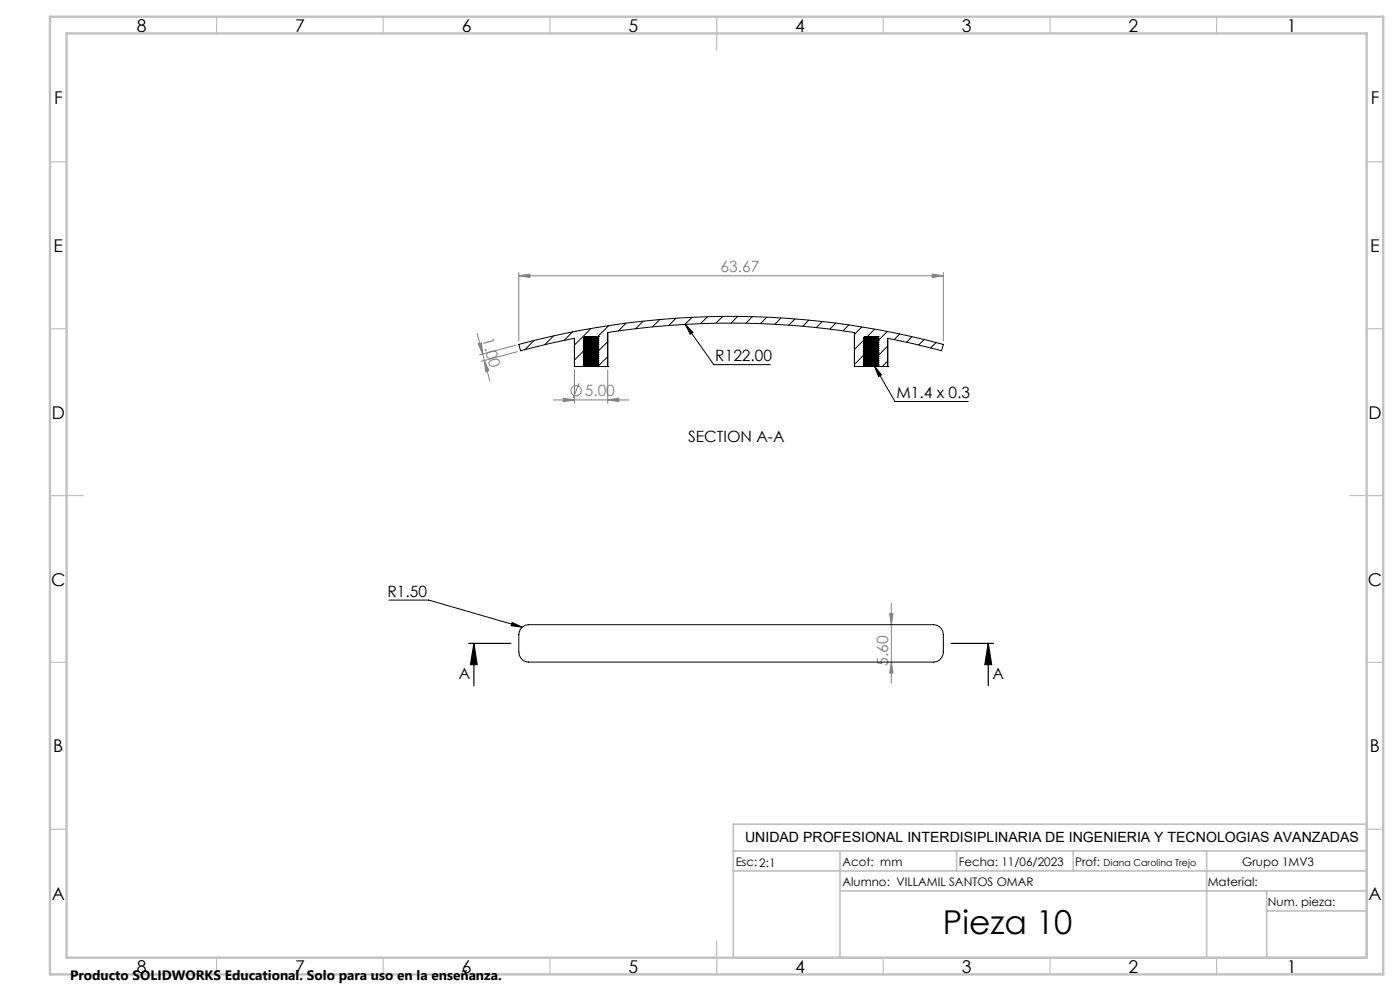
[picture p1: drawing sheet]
<svg xmlns="http://www.w3.org/2000/svg" width="420mm" height="297mm" viewBox="0 0 420 297" stroke-linecap="round" stroke-linejoin="round" font-family="sans-serif">
<g fill="none" stroke="#808080" stroke-width=".3">
<path d="M143.2 100l1.6 6.1M155.6 82.7l3.4-.5v1zM155.6 81.7v20.5M155.6 82.7h127.4M279.7 82.2l3.3 .5-3.3 .5zM283 81.7v20.5M143.4 103l1-.2 .4 3.3zM144.8 106.1l.5 2M145.3 108.1l1.3 3-.9 .3zM145.3 108.1l1.7 6.1M154.7 103.5l-10.9 2.9M155.2 105.4l-10.8 2.9"/>
<path d="M166 119.9h22.7M169 119.3l3.3 .6-3.3 .5zM172.3 110.9v10M173.7 114.9l-1.8 4.4M182.3 119.9l3.3-.6v1.1zM182.3 110.9v10M266.9 183.9h1l-.5 3.3zM267.4 198.4l.5 3.3h-1zM267.4 180.9v23.9"/>
<circle cx="172.9" cy="117.1" r="1.55"/>
</g>
<path d="M205.6 97.2l2.3 2.4-.8 .6zM205.6 97.2l8.5 12.1h17M262.4 109.7l2 2.7-.8 .5zM262.4 109.7l6.1 10.6h21.9M116.7 179.8h11.9l28.1 8.2M153.6 186.5l3.1 1.5-3.3-.5z" fill="none" stroke="#000" stroke-width=".3"/>
<path d="M140.6 192.8h12.7M142.2 192.8l1 6.4h-2.1zM142.2 192.8v12.7M285.4 192.8h12.7M296.5 192.8l1 6.4h-2zM296.5 192.8v12.7" fill="none" stroke="#000" stroke-width=".35"/>
<g fill="none" stroke="#c0c0c0" stroke-width=".35">
<path d="M65 5v5M115 5v5M165 5v5M215 5v10M265 5v5M315 5v5M365 5v5M15 48.5h5M410 48.5h5M15 98.5h5M410 98.5h5M15 148.5h10"/>
<path d="M405 148.5h10M15 198.5h5M410 198.5h5M15 248.5h5M410 248.5h5M65 287v5M115 287v5M165 287v5M215 282v10M265 287v5M315 287v5M365 287v5"/>
</g>
<path d="M220 247h190v40h-190zM220 255h190M252 255v32M287 255v6M322 255v6M362 255v32M220 261h190M252 267h158M380 273h30M380 267v20" fill="none" stroke="#c0c0c0" stroke-width=".5"/>
<path d="M15 5h400v287h-400zM20 10h390v277h-390z" fill="none" stroke="#c0c0c0" stroke-width=".7"/>
<g fill="#000">
<path d="M153.6 186.5l3.1 1.5-3.3-.5zM262.4 109.7l2 2.7-.8 .5zM205.6 97.2l2.3 2.4-.8 .6z"/>
<path d="M296.5 192.8l1 6.4h-2zM142.2 192.8l1 6.4h-2.1z"/>
</g>
<g fill="#808080">
<path d="M145.3 108.1l1.3 3-.9 .3zM143.4 103l1-.2 .4 3.3z"/>
<path d="M169 119.3l3.3 .6-3.3 .5zM182.3 119.9l3.3-.6v1.1z"/>
<path d="M155.6 82.7l3.4-.5v1zM279.7 82.2l3.3 .5-3.3 .5z"/>
<path d="M266.9 183.9h1l-.5 3.3zM267.4 198.4l.5 3.3h-1z"/>
</g>
<g fill="none" stroke="#000" stroke-width=".3">
<path d="M171.8 99.4l-2.6 2.6M177.3 98.5l-5 4.9M182.6 97.6l-3.2 3.3M187.9 96.8l-2.4 2.4M193 96.2l-2.3 2.3M197.9 95.7l-2.2 2.3M202.8 95.4l-2.2 2.1M207.6 95.1l-2.1 2.1M212.2 94.9l-2.1 2.1M216.8 94.8l-2 2.1M221.3 94.8l-2 2M225.7 94.9l-1.9 2"/>
<path d="M230 95.1l-1.9 1.9M234.3 95.3l-1.9 1.9M238.5 95.6l-1.9 1.8M242.7 96l-1.9 1.8M246.7 96.3l-1.8 1.9M250.7 96.8l-1.7 1.8M254.7 97.4l-1.8 1.8M258.6 98l-2.3 2.2M262.4 98.6l-2.2 2.3M266.2 99.3l-2.7 2.7M160.2 102l-2.7 2.8M166.1 100.6l-2.7 2.7"/>
<path d="M172.3 109.9h.1M172.3 109.9v-8.5l-16.1 3.7-.6-1.9a245.3 245.3 0 0 1 127.4 0l-.5 1.9-16.2-3.7v8.5M172.3 109.9h2.7M175 109l4.6 .3M175 108.4l4.6 .3M175 104.2l4.6 .3M175 103.6l4.6 .3M175 104.8l4.6 .3M175 107.8l4.6 .3M175 106.6l4.6 .3M175 107.2l4.6 .3M175 106l4.6 .3"/>
<path d="M175 105.4l4.6 .3M175 103l4.6 .3M175 101.2l4.6 .3M175 101.8l4.6 .3M175 102.4l4.6 .3M175 108.4l.3 .4M175 107.8l.3 .4M175 106l.3 .4M175 104.2l.3 .4M175 103.6l.3 .4M175 103l.3 .4M175 105.4l.3 .4"/>
<path d="M175 104.8l.3 .4M175 107.2l.3 .4M175 106.6l.3 .4M175 102.4l.3 .4M175 101.8l.3 .4M175 101.2l.3 .4M175 109l.3 .2M175 109.6l4.6 .3M175 109.9h4.6M175 101.2h.1M175 101.8h.1M175 102.4h.1"/>
<path d="M175 103h.1M175 103.6h.1M175 104.2h.1M175 104.8h.1M175 105.4h.1M175 106h.1M175 106.6h.1M175 107.2h.1M175 107.8h.1M175 108.4h.1M175 109h.1M175 109.6v.3"/>
<path d="M175 109.7l-.2 .2M175 109l4.6 .3-.3 .2M175.3 105l-3 2.9M175.3 108.8l3.9 .2M175.3 108.8l-.3 .2M175.3 108.2l3.9 .2M175.3 108.2l-.3 .2M175.3 104l3.9 .2M175.3 104l-.3 .2M175.3 103.4l3.9 .2M175.3 103.4l-.3 .2M175.3 104.6l3.9 .2"/>
<path d="M175.3 104.6l-.3 .2M175.3 107.6l3.9 .2M175.3 107.6l-.3 .2M175.3 106.4l3.9 .2M175.3 106.4l-.3 .2M175.3 107l3.9 .2M175.3 107l-.3 .2M175.3 105.8l3.9 .2M175.3 105.8l-.3 .2M175.3 105.2l3.9 .2M175.3 105.2l-.3 .2M175.3 102.8l3.9 .2"/>
<path d="M175.3 102.8l-.3 .2M175.3 101l3.9 .2M175.3 101l-.3 .2M175.3 101.6l3.9 .2M175.3 101.6l-.3 .2M175.3 102.2l3.9 .2M175.3 102.2l-.3 .2M175.3 109.4l4 .3M175.3 109.4l-.3 .2M175.3 109.2v.2M175.3 109.4h.1M175.4 109.2l3.9 .3"/>
<path d="M175.5 108.7l3.6 .2M175.5 108.1l3.6 .2M175.5 106.3l3.6 .2M175.5 104.5l3.6 .2M175.5 103.9l3.6 .2M175.5 103.3l3.6 .2M175.5 105.7l3.6 .2M175.5 105.1l3.6 .2M175.5 107.5l3.6 .2M175.5 106.9l3.6 .2M175.5 102.7l3.6 .2M175.5 102.1l3.6 .2"/>
<path d="M175.5 101.5l3.6 .2M175.5 100.9l3.6 .2M179 100.9h.6M179.2 108.9h.1M179.2 108.3h.1M179.2 106.5h.1M179.2 104.7h.1M179.2 104.1h.1M179.2 103.5h.1M179.2 105.9h.1M179.2 105.3h.1M179.2 107.7h.1"/>
<path d="M179.2 107.1h.1M179.2 102.9h.1M179.2 102.3h.1M179.2 101.7h.1M179.2 101.1h.1M179.3 109.1l.3 .2v.6M179.3 108.5l.3 .2M179.3 104.3l.3 .2M179.3 103.7l.3 .2M179.3 104.9l.3 .2M179.3 107.9l.3 .2M179.3 106.7l.3 .2"/>
<path d="M179.3 107.3l.3 .2M179.3 106.1l.3 .2M179.3 105.5l.3 .2M179.3 103.1l.3 .2M179.3 101.3l.3 .2M179.3 101.9l.3 .2M179.3 102.5l.3 .2M179.3 108.3v.2M179.3 108.9v.2M179.3 104.1v.2M179.3 103.5v.2M179.3 104.7v.2"/>
<path d="M179.3 107.7v.2M179.3 106.5v.2M179.3 105.3v.2M179.3 105.9v.2M179.3 107.1v.2M179.3 102.9v.2M179.3 101.1v.2M179.3 101.7v.2M179.3 102.3v.2M179.3 109.7l.3 .2M179.3 109.5v.2M179.5 105.2l-.2 .2"/>
<path d="M179.6 108.7l-.3 .2M179.6 108.1l-.3 .2M179.6 106.3l-.3 .2M179.6 104.5l-.3 .2M179.6 103.9l-.3 .2M179.6 103.3l-.3 .2M179.6 105.7l-.3 .2M179.6 105.1l-.3 .2M179.6 107.5l-.3 .2M179.6 106.9l-.3 .2M179.6 102.7l-.3 .2M179.6 102.1l-.3 .2"/>
<path d="M179.6 101.5l-.3 .2M179.6 100.9l-.3 .2M179.6 100.9l-4.3 .1M179.6 100.9h.1M179.6 105.1h.1M179.6 109.9h2.7M182.3 109.9h.1M182.3 109.9v-10.2a244 244 0 0 1 74 0v10.2M182.3 102.4l-2.7 2.7M182.3 106.9l-2.7 2.7M256.3 109.9h.1M256.3 109.9h2.7"/>
<path d="M259 108.4l4.6 .3M259 109l4.6 .3M259 107.8l4.6 .3M259 106.6l4.6 .3M259 103l4.6 .3M259 104.8l4.6 .3M259 103.6l4.6 .3M259 104.2l4.6 .3M259 107.2l4.6 .3M259 106l4.6 .3M259 102.4l4.6 .3M259 101.8l4.6 .3"/>
<path d="M259 105.4l4.6 .3M259 101.2l4.6 .3M259 107.8l.3 .4M259 108.4l.3 .4M259 106l.3 .2M259 106.6l.3 .4M259 107.2l.3 .4M259 105.4l.3 .4M259 102.4l.3 .4M259 104.2l.3 .4M259 103l.3 .4M259 103.6l.3 .4"/>
<path d="M259 104.8l.3 .4M259 101.8l.3 .4M259 101.2l.3 .4M259 109.6l4.6 .3M259 109l.3 .2M259 109.9h4.6M259 109.6v.3M259 109l4.6 .3-.3 .2M259.2 101.9l-2.9 2.8M259.3 108.2l3.8 .2M259.3 108.2l-.3 .2M259.3 108.8l3.8 .2"/>
<path d="M259.3 108.8l-.3 .2M259.3 107.6l3.8 .2M259.3 107.6l-.3 .2M259.3 106.4l3.8 .2M259.3 106.4l-.3 .2M259.3 102.8l3.8 .2M259.3 102.8l-.3 .2M259.3 104.6l3.8 .2M259.3 104.6l-.3 .2M259.3 103.4l3.8 .2M259.3 103.4l-.3 .2M259.3 104l3.8 .2"/>
<path d="M259.3 104l-.3 .2M259.3 107l3.8 .2M259.3 107l-.3 .2M259.3 105.8l3.8 .2M259.3 105.8l-.3 .2M259.3 102.2l3.8 .2M259.3 102.2l-.3 .2M259.3 101.6l3.8 .2M259.3 101.6l-.3 .2M259.3 105.2l3.8 .2M259.3 105.2l-.3 .2M259.3 101l3.8 .2"/>
<path d="M259.3 101l-.3 .2M259.3 109.4l4 .3M259.3 109.4l-.3 .2M259.3 106.2v.2M259.3 109.2v.2M259.3 106.2l-3 3M259.4 109.2l3.9 .3M259.5 108.1l3.6 .2M259.5 108.7l3.6 .2M259.5 106.3l3.6 .2M259.5 106.9l3.6 .2M259.5 107.5l3.6 .2"/>
<path d="M259.5 105.7l3.6 .2M259.5 102.7l3.6 .2M259.5 104.5l3.6 .2M259.5 103.3l3.6 .2M259.5 103.9l3.6 .2M259.5 105.1l3.6 .2M259.5 102.1l3.6 .2M259.5 101.5l3.6 .2M259.5 100.9l3.6 .2M263 100.9h.6M263.2 108.4h.1M263.2 109h.1"/>
<path d="M263.2 107.8h.1M263.2 104.2h.1M263.2 103.6h.1M263.2 104.8h.1M263.2 106.6h.1M263.2 103h.1M263.2 107.2h.1M263.2 106h.1M263.2 102.4h.1M263.2 101.8h.1M263.2 105.4h.1M263.2 101.2h.1"/>
<path d="M263.2 108.3h.1M263.2 108.9h.1M263.2 106.5h.1M263.2 107.1h.1M263.2 107.7h.1M263.2 105.9h.1M263.2 102.9h.1M263.2 104.7h.1M263.2 103.5h.1M263.2 104.1h.1M263.2 105.3h.1M263.2 102.3h.1"/>
<path d="M263.2 101.7h.1M263.2 101.1h.1M263.3 108.5l.3 .2M263.3 109.1l.3 .2v.6M263.3 107.9l.3 .2M263.3 106.7l.3 .2M263.3 103.1l.3 .2M263.3 104.9l.3 .2M263.3 103.7l.3 .2M263.3 104.3l.3 .2M263.3 107.3l.3 .2M263.3 106.1l.3 .2"/>
<path d="M263.3 102.5l.3 .2M263.3 101.9l.3 .2M263.3 105.5l.3 .2M263.3 101.3l.3 .2M263.3 108.9v.2M263.3 108.3v.2M263.3 107.7v.2M263.3 103.5v.2M263.3 104.1v.2M263.3 102.9v.2M263.3 106.5v.2M263.3 104.7v.2"/>
<path d="M263.3 107.1v.2M263.3 105.9v.2M263.3 102.3v.2M263.3 101.7v.2M263.3 105.3v.2M263.3 101.1v.2M263.3 109.7l.3 .2M263.3 109.5v.2M263.6 108.1l-.3 .2M263.6 108.7l-.3 .2M263.6 106.3l-.3 .2M263.6 106.9l-.3 .2"/>
<path d="M263.6 107.5l-.3 .2M263.6 105.7l-.3 .2M263.6 102.7l-.3 .2M263.6 104.5l-.3 .2M263.6 103.3l-.3 .2M263.6 103.9l-.3 .2M263.6 105.1l-.3 .2M263.6 102.1l-.3 .2M263.6 101.5l-.3 .2M263.6 100.9l-.3 .2M263.6 100.9l-4.3 .1M263.6 109.9h2.7"/>
<path d="M266.3 109.9h.1M266.3 103.7l-3 3M266.3 108.2l-1.6 1.7M269.9 100.1l-1.6 1.7M273.6 100.9l-1.6 1.7M277.2 101.7l-1.6 1.7M280.8 102.7l-1.6 1.6M156.7 187.9l.9-.5 .9-.2h121.6a2.96 2.96 0 0 1 2.9 3v5.2a3 3 0 0 1-2.9 3h-121.6a2.96 2.96 0 0 1-2.9-3l.1-5.8 .4-1z"/>
</g>
<text font-size="9.9" x="282.9" y="280">Pieza 10</text>
<g font-size="5.3">
<text x="41" y="9.5">8</text>
<text x="88.5" y="9.5">7</text>
<text x="138.5" y="9.5">6</text>
<text x="188.5" y="9.5">5</text>
<text x="238.5" y="9.5">4</text>
<text x="288.5" y="9.5">3</text>
<text x="338.5" y="9.5">2</text>
<text x="386" y="9.5">1</text>
<text x="16.2" y="31.3">F</text>
<text x="411.2" y="31.3">F</text>
<text x="16.1" y="75.5">E</text>
<text x="411.1" y="75.5">E</text>
<text x="15.5" y="125.5">D</text>
<text x="410.5" y="125.5">D</text>
<text x="15.4" y="175.5">C</text>
<text x="410.4" y="175.5">C</text>
<text x="16" y="225.5">B</text>
<text x="411" y="225.5">B</text>
<text x="15.5" y="269.8">A</text>
<text x="410.5" y="269.8">A</text>
<text x="41" y="291.5">8</text>
<text x="88.5" y="291.5">7</text>
<text x="138.5" y="291.5">6</text>
<text x="188.5" y="291.5">5</text>
<text x="238.5" y="291.5">4</text>
<text x="288.5" y="291.5">3</text>
<text x="338.5" y="291.5">2</text>
<text x="386" y="291.5">1</text>
</g>
<g font-size="4.7" fill="#808080">
<text x="216.1" y="81.6">63.67</text>
<text x="144.7" y="101.7" transform="rotate(75 144.7 101.7)">1.00</text>
<text x="175.4" y="118.8">5.00</text>
<text x="266.4" y="199.5" transform="rotate(-90 266.4 199.5)">5.60</text>
</g>
<g font-size="4.7">
<text x="214.6" y="108.2">R122.00</text>
<text x="269" y="119.2">M1.4 x 0.3</text>
<text x="206.4" y="132.5">SECTION A-A</text>
<text x="116.2" y="178.8">R1.50</text>
<text x="137.6" y="203.4">A</text>
<text x="297.8" y="203.4">A</text>
</g>
<text font-size="4.2" x="223.5" y="252.5">UNIDAD PROFESIONAL INTERDISIPLINARIA DE INGENIERIA Y TECNOLOGIAS AVANZADAS</text>
<text font-size="4.1" x="21" y="293.7">Producto SOLIDWORKS Educational. Solo para uso en la enseñanza.</text>
<g font-size="3.5">
<text x="220.7" y="259.5">Esc:2:1</text>
<text x="252.8" y="259.5">Acot: mm</text>
<text x="287.6" y="259.5">Fecha: 11/06/2023</text>
<text x="322.5" y="259.5">Prof:</text>
<text x="372.6" y="259.5">Grupo 1MV3</text>
<text x="252.8" y="265.6">Alumno: VILLAMIL SANTOS OMAR</text>
<text x="362.3" y="265.6">Material:</text>
<text x="380.4" y="271.4">Num. pieza:</text>
</g>
<text font-size="2.8" x="331" y="259.5">Diana Carolina Trejo</text>
</svg>
